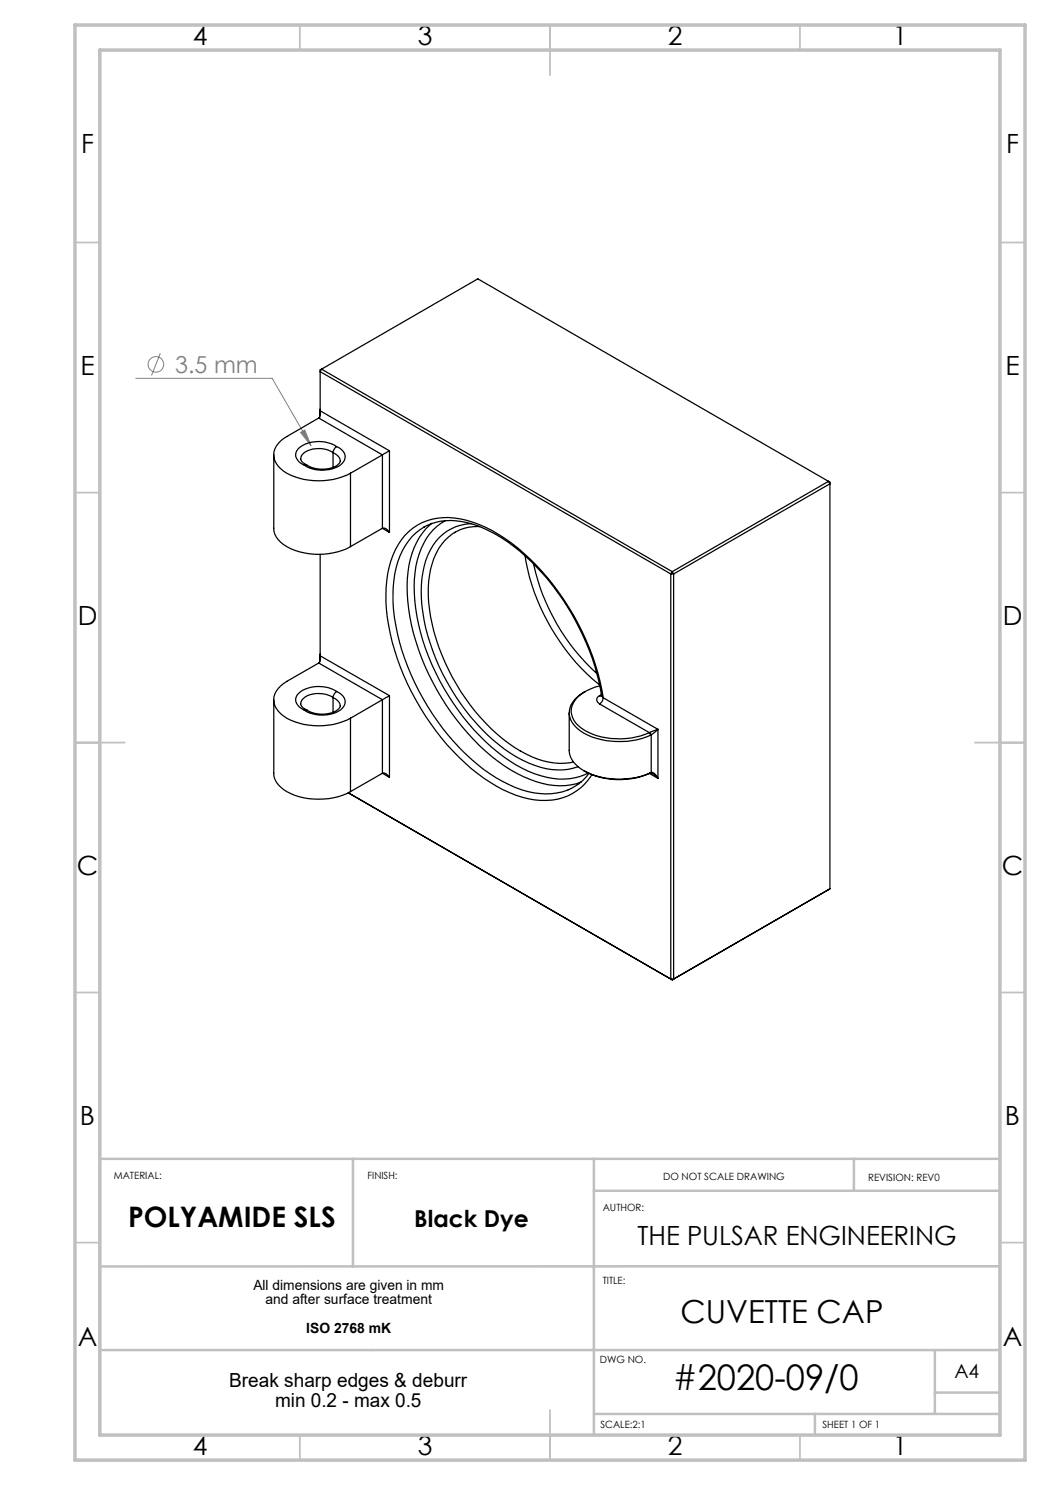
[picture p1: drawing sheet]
<svg xmlns="http://www.w3.org/2000/svg" width="210mm" height="297mm" viewBox="0 0 210 297" stroke-linecap="round" stroke-linejoin="round" font-family="sans-serif">
<g fill="none" stroke="#808080" stroke-width=".2">
<path d="M27.2 75.7h27.2l7.8 13.4M32.1 70.7l-1.8 4.4M60.1 86.5l.9-.5 1.2 3.1z"/>
<circle cx="31.2" cy="72.9" r="1.55"/>
</g>
<g fill="none" stroke="#c0c0c0" stroke-width=".35">
<path d="M60 5v5M110 5v10M160 5v5M15 48.5h5M200 48.5h5M15 98.5h5M200 98.5h5M15 148.5h10M195 148.5h10M15 198.5h5M200 198.5h5M15 248.5h5"/>
<path d="M200 248.5h5M60 287v5M110 282v10M160 287v5"/>
</g>
<path d="M70.6 231.8v21.5M118.8 231.8v55.2M118.8 238.2h81.2M170.8 231.8v6.4M200 231.8h-180v55.2M200 253.3h-180M20 270h180M187 270v12.8M187 278.5h13M118.8 282.8h81.2M163 282.8v4.2" fill="none" stroke="#c0c0c0" stroke-width=".5"/>
<path d="M15 5h190v287h-190zM20 10h180v277h-180z" fill="none" stroke="#c0c0c0" stroke-width=".7"/>
<path d="M60.1 86.5l.9-.5 1.2 3.1z" fill="#808080"/>
<g fill="none" stroke="#000" stroke-width=".25">
<path d="M64.3 73.8l-.3 .5 70.2 40.5M64.3 73.8l70.1 40.5M64.3 73.8l-.3 .2v8.2M64.3 73.8l31.3-18 70.1 40.5M54.8 91v14.7a5 5 0 0 0 3.3 4 14.1 14.1 0 0 0 12-.4M61.3 93h-.4M63.7 83.6l-6.3 3.7a4 4 0 0 0-2.4 4.8 6.8 6.8 0 0 0 4.8 3.5 14.3 14.3 0 0 0 10.3-1M63.7 83.6l12.8 7.4M63.9 82.6v.9M64 82.5v.9l-.3 .2M64 82.5l-.1 .1M64 82.2v.3"/>
<path d="M64 81.8l-.1 .8M64 82.2l13.9 8M66.6 90.5a1.87 1.87 0 0 1 1.4 1.9 4.2 4.2 0 0 1-4 1.4l-1.6-.3-1-.5M66.6 90.5a5.3 5.3 0 0 0-6 .3 1.1 1.1 0 0 0-.5 1 1.1 1.1 0 0 0 .8 .9l.4 .3M66.6 90.5v3M67.3 89.3a2.02 2.02 0 0 1 1.2 3.3 6.4 6.4 0 0 1-6.6 1l-1-.6M67.3 89.3a6.6 6.6 0 0 0-7.6 .4 1.86 1.86 0 0 0 .7 3.1l.5 .2M67.3 89.3l-.3 .3-.4 .9M70.1 94.6v14.7M76.5 91l-6.4 3.6M76.5 91v14.7M77.9 90.2l-1.4 .8"/>
<path d="M77.9 90.2v16.3M165.7 96.3l.3 .5-31.3 18M165.7 96.3l-31.3 18M165.7 96.3l.3 .1v81.4M64 110.9v20.3M76.5 105.7a1.23 1.23 0 0 1 1.4 .8M76.5 105.7l-6.4 3.6M76.5 105.7l1.4 .8M86.4 104.7a14.8 14.8 0 0 0-4.9 11.1 43.9 43.9 0 0 0 7.8 25.3 39.9 39.9 0 0 0 15.4 14.2 14.8 14.8 0 0 0 11.5 1.1M89 104.1a11.8 11.8 0 0 0-5.5 7.9 32 32 0 0 0 1.6 17.7 45.3 45.3 0 0 0 18.1 23.3 16.4 16.4 0 0 0 12.7 2.3l1.7-.7M91.1 106.4a10.9 10.9 0 0 0-5 7.5 30.7 30.7 0 0 0 2.9 18.5 39.4 39.4 0 0 0 15 17.8 14.7 14.7 0 0 0 10.7 2.2M94.3 104.7a9.6 9.6 0 0 0-8.7 6.3 22.9 22.9 0 0 0-.8 13.2 43.4 43.4 0 0 0 17.3 26.5 16.9 16.9 0 0 0 11.5 3.2l2-.6"/>
<path d="M95.9 105.3h-.3a8.5 8.5 0 0 0-4.7 1.2M105 111.2a42.5 42.5 0 0 0 14.9 25.8M106.8 112.8a41.3 41.3 0 0 0 12.5 21.9M134.2 114.8h.5M134.2 114.8v81M134.4 114.3l-.2 .5M134.4 114.3l.3 .5M134.7 114.8v81M54.8 139.9v14.8a4.9 4.9 0 0 0 3.3 4 14.3 14.3 0 0 0 12-.4M63.7 132.6l-6.3 3.7a4.1 4.1 0 0 0-2.4 4.8 7 7 0 0 0 4.8 3.5 14.3 14.3 0 0 0 10.3-1M63.7 132.6l12.8 7.3M63.9 131.6v.8"/>
<path d="M64 131.5v.7l-.3 .4M64 131.5l-.1 .1M64 131.2v.3M64 130.8l-.1 .8M64 131.2l13.9 7.9M66.6 139.5a2.01 2.01 0 0 1 1.5 1.7 2.59 2.59 0 0 1-2.3 1.5 5.8 5.8 0 0 1-4.4-.7M66.6 139.5a5 5 0 0 0-6.3 .6l-.2 .7M66.6 139.5v2.9M67.3 138.3a2.09 2.09 0 0 1 1.5 2.9 4.9 4.9 0 0 1-4.2 1.8l-1.5-.1a4.8 4.8 0 0 1-2.2-.9M67.3 138.3a6.7 6.7 0 0 0-7.6 .4 1.83 1.83 0 0 0 .7 3l.5 .3M67.3 138.3l-.5 .6-.2 .6M76.5 139.9v14.8"/>
<path d="M76.5 139.9l-6.4 3.7M77.9 139.1l-1.4 .8M77.9 139.1v16.4M117.1 138.3a4.8 4.8 0 0 0-3.2 5.1 6.7 6.7 0 0 0 4.5 4 16.4 16.4 0 0 0 11.7-.4M119.9 139.1a.83 .83 0 0 0-.4 1.3l.4 .4M119.9 139.1l.4 .1M119.9 137.2a8.5 8.5 0 0 0-5.2 3.4 3.8 3.8 0 0 0 1.6 5 14.6 14.6 0 0 0 13.6 .9M120.3 139.1a48.8 48.8 0 0 0-18.7-30.7 20.2 20.2 0 0 0-12.5-4.3 10.3 10.3 0 0 0-9.1 7.1 25.8 25.8 0 0 0-.5 15.5 48.4 48.4 0 0 0 18.5 28.1 19.5 19.5 0 0 0 12.2 3.9l2.2-.3 1-.3 2.5-1.4M120.3 138.9l-.4 .2M120.3 139.1v.2M120.3 139.1l.4 .5M120.7 139.6a1.52 1.52 0 0 1-.8 1.2"/>
<path d="M120.7 139.6a50.2 50.2 0 0 0-19.7-31.9 21.1 21.1 0 0 0-12.5-4.2 11.1 11.1 0 0 0-9.9 7.5 26.7 26.7 0 0 0-.5 15.8 50.2 50.2 0 0 0 18.7 28.8 21.1 21.1 0 0 0 12.5 4.5 10.8 10.8 0 0 0 9.1-5.2M120.7 139.6l10.9 6.3M60.1 140.8l.4 .7 .8 .5M61.3 142h-.4M70.1 143.6v14.7M76.5 154.7a1.25 1.25 0 0 1 1.4 .8M76.5 154.7l-6.4 3.6M76.5 154.7l1.4 .8M113.8 142.6v7.5a4.9 4.9 0 0 0 2.9 4 15.9 15.9 0 0 0 13.4 .4M116.8 154.2a15.1 15.1 0 0 0 13.1 .5M117.8 154.7l-1.2 1.4-.8 .6M119.9 140.8l10 5.7"/>
<path d="M129.9 146.5l.2 .5M129.9 154.7l1.7 1M130 154.7a1.26 1.26 0 0 1 1.2 .5l.4 .5M130 146.5h-.1M130 146.5l.2 .5M130.1 154.5l-.2 .2M130.2 154.5h.2a1.7 1.7 0 0 1 1.2 1.2M130.2 154.5h-.1M130.2 147h-.1M130.2 147v7.5M130.2 154.5l-.3 .2M131.6 145.9l-1.6 .6"/>
<path d="M131.6 145.9l-1.4 1.1M131.6 145.9v9.8M166 177.8l-31.3 18M166 177.8l-31.6 18.2M134.2 195.8h.5M134.2 195.8l-64.5-37.2 64.7 37.4M134.2 195.8l.2 .2M134.7 195.8l-.3 .2"/>
</g>
<text font-size="7.1" x="134.6" y="277.9">#2020-09/0</text>
<text font-size="6.3" x="136.1" y="264.6">CUVETTE CAP</text>
<text font-size="5.6" x="25.6" y="245.3">POLYAMIDE SLS</text>
<g font-size="5.3">
<text x="38.5" y="8.9">4</text>
<text x="83.5" y="8.9">3</text>
<text x="133.6" y="8.9">2</text>
<text x="178.6" y="8.9">1</text>
<text x="16.2" y="30.7">F</text>
<text x="201.2" y="30.7">F</text>
<text x="16.1" y="74.9">E</text>
<text x="201.1" y="74.9">E</text>
<text x="15.5" y="124.9">D</text>
<text x="200.5" y="124.9">D</text>
<text x="15.4" y="174.9">C</text>
<text x="200.4" y="174.9">C</text>
<text x="16" y="224.9">B</text>
<text x="201" y="224.9">B</text>
<text x="127.5" y="249">THE PULSAR ENGINEERING</text>
<text x="15.5" y="269.2">A</text>
<text x="200.5" y="269.2">A</text>
<text x="38.5" y="290.9">4</text>
<text x="83.5" y="290.9">3</text>
<text x="133.6" y="290.9">2</text>
<text x="178.6" y="290.9">1</text>
</g>
<text font-size="4.7" fill="#808080" x="35.1" y="74.6">3.5 mm</text>
<text font-size="4.7" x="82.9" y="245.3">Black Dye</text>
<g font-size="3.9">
<text x="190.9" y="275.5">A4</text>
<text x="45.9" y="277.5">Break sharp edges &amp; deburr</text>
<text x="55" y="281.4">min 0.2 - max 0.5</text>
</g>
<g font-size="2.8">
<text x="50.7" y="258.1">All dimensions are given in mm</text>
<text x="53.1" y="260.9">and after surface treatment</text>
<text x="61.3" y="266.5">ISO 2768 mK</text>
</g>
<g font-size="2">
<text x="22.8" y="235.8">MATERIAL:</text>
<text x="73.5" y="235.8">FINISH:</text>
<text x="132.6" y="236">DO NOT SCALE DRAWING</text>
<text x="173.6" y="236.1">REVISION: REV0</text>
<text x="120.5" y="242.1">AUTHOR:</text>
<text x="120.5" y="256.7">TITLE:</text>
<text x="120" y="272.5">DWG NO.</text>
<text x="120.1" y="285.6">SCALE:2:1</text>
<text x="164.5" y="285.6">SHEET 1 OF 1</text>
</g>
</svg>
